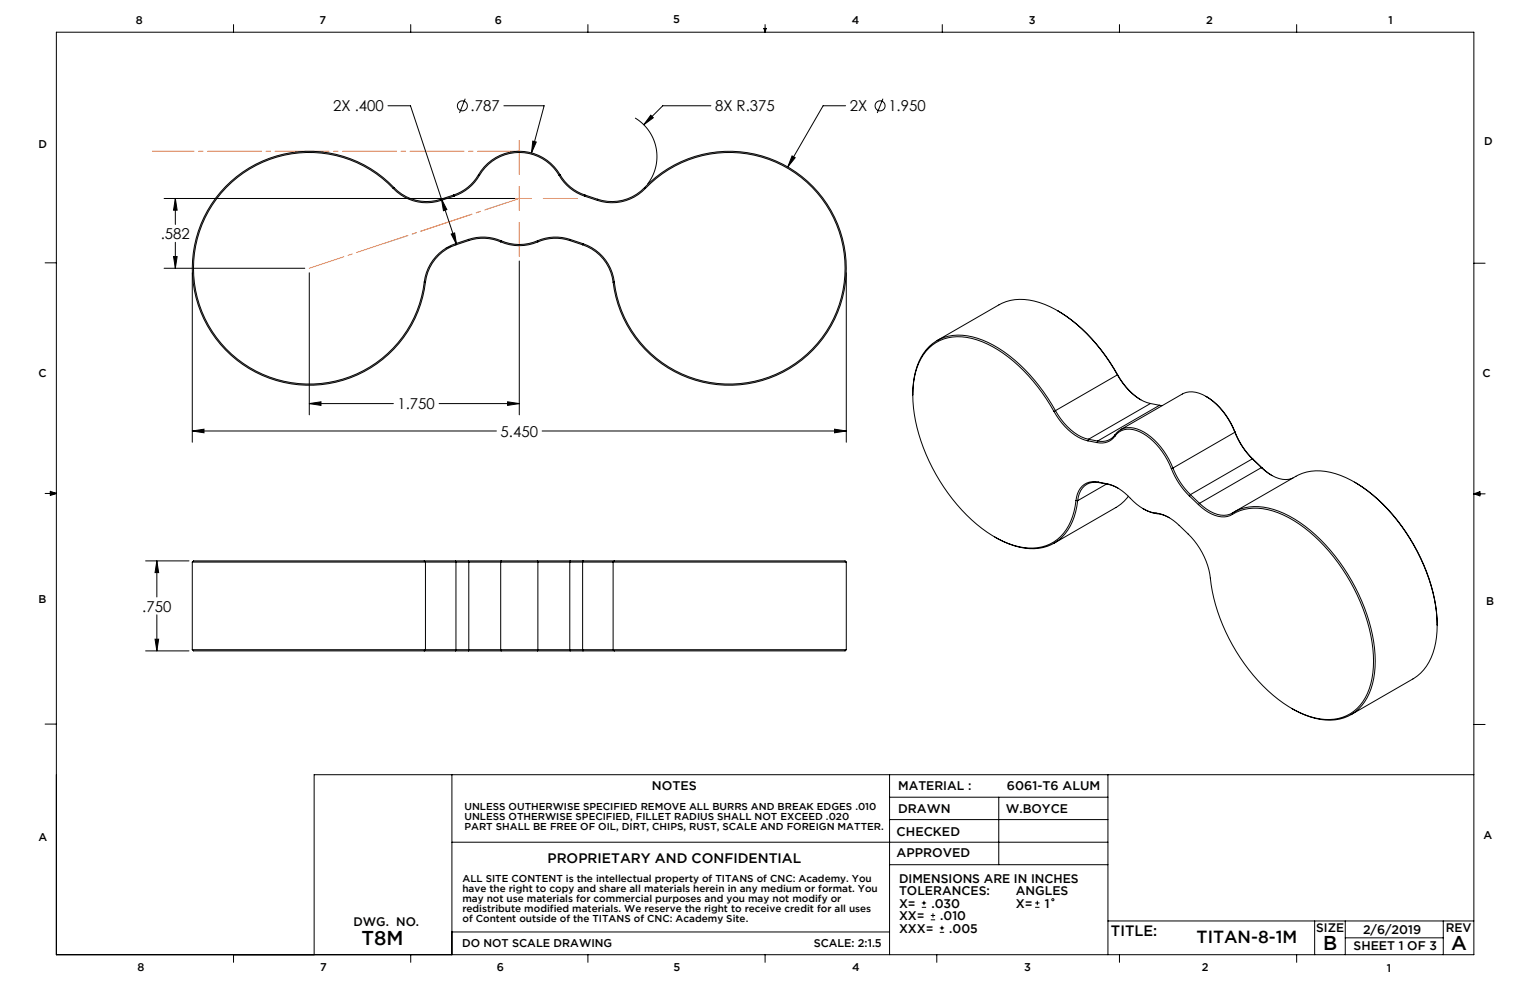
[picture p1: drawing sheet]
<svg xmlns="http://www.w3.org/2000/svg" width="432mm" height="279mm" viewBox="0 0 432 279" stroke-linecap="round" stroke-linejoin="round" font-family="sans-serif">
<g fill="none" stroke="#000" stroke-width=".28">
<path d="M15.9 9.1h400.1v260.3h-400.1zM65.9 6.9v2.2M115.9 6.9v2.2M165.9 6.9v2.2M215.6 8h.6l-.3 1.1zM215.7 8l.2 1.1M215.9 6.9v2.2M216 8l-.1 1.1M265.9 6.9v2.2M315.9 6.9v2.2M365.9 6.9v2.2M109.5 29.8h6.3l13.1 39.2"/>
<path d="M131.3 27.9l-1.6 4M142.2 29.8h11.4l-3.6 13.3M150.4 39.8l.9 .3-1.3 3zM179.2 33.3a12.7 12.7 0 0 1 3.5 18.7M183.7 32.5l.7 .7-2.7 2zM200.6 29.8h-13.6l-5.3 5.4M238.6 29.8h-6.3l-10 17.3M249.2 27.9l-1.6 4M46.3 56h99M49.5 56l.5 3.3h-1zM49.5 56v7.3M111 53.2a32.7 32.7 0 0 0-51.1 4.6 32.7 32.7 0 0 0 16.2 48.6 32.7 32.7 0 0 0 43.6-26.8"/>
<path d="M111 53.2a13 13 0 0 0 13.5 3.4M111.2 52.9a33 33 0 0 0-51.5 4.7 33 33 0 0 0 16.3 49.1 33 33 0 0 0 44.1-27.1M111.2 52.9a12.7 12.7 0 0 0 13.2 3.3M111.2 52.9l-.2 .3M124.4 56.2l.1 .4M124.6 56.2l1.5 3-.9 .3zM128 55l.1 .4M128 55l-3.6 1.2M128.1 55.4l-3.6 1.2M135 49.3a13.3 13.3 0 0 1 23.1 0M135 49.3a12.7 12.7 0 0 1-7 5.7M135 49.3l.3 .2"/>
<path d="M135.3 49.5a13 13 0 0 1 22.5 0M135.3 49.5a13 13 0 0 1-7.2 5.9M157.8 49.5a13 13 0 0 0 7.2 5.9M158.1 49.3a12.7 12.7 0 0 0 7 5.7M158.1 49.3l-.3 .2M165 55.4l3.6 1.2M165.1 55l-.1 .4M165.1 55l3.6 1.2M168.7 56.2l-.1 .4M181.9 52.9a12.7 12.7 0 0 1-13.2 3.3M181.9 52.9a33 33 0 0 1 51.5 4.7 33 33 0 0 1-16.3 49.1 33 33 0 0 1-44.1-27.1M181.9 52.9l.2 .3"/>
<path d="M182.1 53.2a13 13 0 0 1-13.5 3.4M182.1 53.2a32.7 32.7 0 0 1 51.1 4.6 32.7 32.7 0 0 1-16.2 48.6 32.7 32.7 0 0 1-43.6-26.8M223.5 44l.9 .5-2.1 2.6zM12.7 74.2h3.2M46.3 75.7h39.7M49 72.4h1l-.5 3.3zM49.5 68.4v7.3M54.3 77v47.8M87.3 77v40.1M119.7 79.6h.4M127.3 66.1l1-.4 .6 3.3zM127.5 69.5l-1.6 .5"/>
<path d="M128.6 68.8a13 13 0 0 0-8.9 10.8M128.6 68.8l.1 .3M128.7 69.1a12.7 12.7 0 0 0-8.6 10.5M132.2 67.6a13 13 0 0 1 9.2 .4M132.2 67.6l-3.6 1.2M132.2 67.6l.1 .3M132.3 67.9a12.7 12.7 0 0 1 9 .4M132.3 67.9l-3.6 1.2M141.3 68.3a13.3 13.3 0 0 0 10.5 0M141.4 68a13 13 0 0 0 10.3 0M141.4 68l-.1 .3M146.6 73.7v43.4"/>
<path d="M151.7 68l.1 .3M160.8 67.9a12.7 12.7 0 0 0-9 .4M160.8 67.9l3.6 1.2M160.9 67.6a13 13 0 0 0-9.2 .4M160.9 67.6l-.1 .3M160.9 67.6l3.6 1.2M164.4 69.1a12.7 12.7 0 0 1 8.6 10.5M164.5 68.8a13 13 0 0 1 8.9 10.8M164.5 68.8l-.1 .3M173.4 79.6h-.4M238.8 77v47.8M416 74.3h3.1"/>
<path d="M264.4 96.1l17.5-10.1a14.6 14.6 0 0 1 12.9-.1 44.2 44.2 0 0 1 20.6 19.9M298.4 87.7a47 47 0 0 1 17 18.1M87.3 113.9l3.3-.5v1zM87.3 113.9h23.7M123.9 113.9h22.7M143.3 113.4l3.3 .5-3.3 .5zM257.6 111.5a19.1 19.1 0 0 1 4.7-13.7 12.9 12.9 0 0 1 13.6-2.3 39 39 0 0 1 18.6 15l3.4 5.4M297.5 116.1a45.7 45.7 0 0 0-18.9-19 15.3 15.3 0 0 0-14.4-.4 14.9 14.9 0 0 0-6.4 11.5 44.8 44.8 0 0 0 7.4 27.5 42.7 42.7 0 0 0 19.3 17.7 13.9 13.9 0 0 0 13.9-1.2 15.6 15.6 0 0 0 5.3-10.9M297.5 116.1a16.3 16.3 0 0 0 9.5 8.3M297.9 115.9a15.6 15.6 0 0 0 9.3 8.1M297.9 115.9l-.4 .2M315.4 105.8a15.6 15.6 0 0 0 9.3 8.1"/>
<path d="M315.4 105.8l-17.5 10.1M315.4 105.8a19.1 19.1 0 0 0 6.6 7M315.4 105.8h.1M324.7 113.9l-17.5 10.1M324.7 113.9l2.5 .5M327.2 114.4l-17.4 10.1M327.2 114.4l.8 .1M340.3 111.9a19.6 19.6 0 0 1 8.2 10M12.7 139.3h3.2M14.2 139l1.7 .3M14.2 138.7l1.7 .6-1.7 .5zM15.9 139.3l-1.7 .2"/>
<path d="M54.3 121.6l3.3-.5v1zM54.3 121.6h85.8M153 121.6h85.8M235.5 121.1l3.3 .5-3.3 .5zM307 124.4l2.6 .5M307.2 124l-.2 .4M307.2 124l2.6 .5M309.8 124.5l-.2 .4M309.9 136a4.9 4.9 0 0 0-6.1 4.3l-.1 1M309.9 136l2.6 .5M309.9 136l.3 .2M310.2 136.2a5 5 0 0 0-6.1 5.1"/>
<path d="M310.2 136.2l2.6 .5M312.3 136.6l-8.2 4.7M312.5 136.5a14 14 0 0 1 7.4 5l2.7 2.1 1.9 .8 1.7 .4M312.5 136.5l.3 .2M312.8 136.7l2.7 1M314.7 123.1a4.8 4.8 0 0 1-5.1 1.8M314.7 123.1a5.2 5.2 0 0 1 7-1.2 19.1 19.1 0 0 1 8.9 10.3M314.7 122.7a5.4 5.4 0 0 1 7.2-1.3 19.6 19.6 0 0 1 9.1 10.7M314.7 122.7a4.6 4.6 0 0 1-4.9 1.8M314.7 122.7v.4M316.2 121.3l17.5-10.1a6.6 6.6 0 0 1 6.6 .7 20.6 20.6 0 0 1 8.2 10.1M330.6 132.2a21.9 21.9 0 0 0 5 7.7"/>
<path d="M331 132.1a21.3 21.3 0 0 0 5 7.5M331 132.1l-.4 .1M335.6 139.9l2.6 2.5M336 139.6l-.4 .3M336 139.6l2.5 2.5M348.5 122a21.3 21.3 0 0 0 4.9 7.5M348.5 122l-17.5 10.1M348.5 121.9a21.9 21.9 0 0 0 5.1 7.7M348.5 121.9v.1M353.4 129.5l-17.4 10.1M353.4 129.5l2.6 2.5M353.4 129.5l.2 .1"/>
<path d="M353.6 129.6l2.6 2.4M356 132a9.6 9.6 0 0 0 7.8 3.3l1.1-.4M356 132l-17.5 10.1M356 132h.2M356.2 132l2.8 2.2M382.3 136.1a51.1 51.1 0 0 1 22.1 31l1 5.6 .2 3.8M416 139.4h3.1M416 139.4l1.7-.6v1.1zM416 139.4l1.7 .2M417.7 139.1l-1.7 .3M41.1 158.3h12.2M44.3 158.3l.5 3.3h-1z"/>
<path d="M44.3 158.3v10.2M54.3 158.6h65.8M54.3 158.6v24.8M119.7 158.3h-65.1l-.3 .3M119.7 158.3h8.9M119.7 158.3l.4 .3M120.1 158.6h8.6M120.1 158.6v24.8M128.6 158.3h3.6M128.6 158.3l.1 .3M128.7 158.6v24.8M128.7 158.6h3.6"/>
<path d="M132.2 158.3h9.2M132.2 158.3l.1 .3M132.3 158.6h9M132.3 158.6v24.8M141.3 158.6h10.5M141.3 158.6v24.8M141.4 158.3h10.3M141.4 158.3l-.1 .3M151.7 158.3h9.2M151.7 158.3l.1 .3M151.8 158.6h9M151.8 158.6v24.8"/>
<path d="M160.8 158.6h3.6M160.8 158.6v24.8M160.9 158.3h3.6M160.9 158.3l-.1 .3M164.4 158.6h8.6M164.4 158.6v24.8M164.5 158.3h8.9M164.5 158.3l-.1 .3M173 158.6h65.8M173 158.6v24.8M173.4 158.3h65.1l.3 .3M173.4 158.3l-.4 .3"/>
<path d="M238.8 158.6v24.8M303.7 141.3h.4M304.1 141.3a14.9 14.9 0 0 1-7.3 12.4 15.7 15.7 0 0 1-13.5-.8l-2.6-1.4M318.5 140.1l-1.2 1.4-2 1.5-17.8 10.3M322.6 143.6l.3 .1a9 9 0 0 0 3.7 1.3M326.2 144.8a11.4 11.4 0 0 1 6.6 3.5 23.4 23.4 0 0 1 8.6 13.7 52.2 52.2 0 0 0 22.3 37.4 18.6 18.6 0 0 0 15.2 3 13.1 13.1 0 0 0 8.3-11 41.5 41.5 0 0 0-5.1-25.4 47.6 47.6 0 0 0-18.4-19.9 16.6 16.6 0 0 0-14.8-1.5l-1.1 .6M326.2 144.8l.4 .2M326.6 145l1.5 .3 1.9 .8M338.2 142.4a9.9 9.9 0 0 0 8.2 3.4l1.4-.6M338.5 142.1a9.6 9.6 0 0 0 7.8 3.3l1.6-.6M338.5 142.1l-.3 .3M347.9 144.8a14.3 14.3 0 0 1 13-.5 43.1 43.1 0 0 1 19.5 17.8 47.2 47.2 0 0 1 7.7 26.2 16.1 16.1 0 0 1-6.6 13.3 14.5 14.5 0 0 1-13.1 .2l-3.9-1.9"/>
<path d="M347.9 144.8l-.1 .4M348.3 144.5l17.4-10.1a14.4 14.4 0 0 1 12.7-.2 43.1 43.1 0 0 1 19.5 17.8 47.2 47.2 0 0 1 7.7 26.2 16.1 16.1 0 0 1-6.6 13.3l-17.7 10.2M44.3 173.5v10.2M41.1 183.7h12.2M43.8 180.4h1l-.5 3.3zM54.3 183.4h65.8M54.3 183.4l.3 .3h65.1M119.7 183.7h8.9M120.1 183.4h8.6M120.1 183.4l-.4 .3M128.6 183.7h3.6M128.7 183.4l-.1 .3"/>
<path d="M128.7 183.4h3.6M132.2 183.7h9.2M132.3 183.4h9M132.3 183.4l-.1 .3M141.3 183.4h10.5M141.3 183.4l.1 .3M141.4 183.7h10.3M151.7 183.7h9.2M151.8 183.4h9M151.8 183.4l-.1 .3M160.8 183.4h3.6M160.8 183.4l.1 .3"/>
<path d="M160.9 183.7h3.6M164.4 183.4h8.6M164.4 183.4l.1 .3M164.5 183.7h8.9M173 183.4h65.8M173 183.4l.4 .3M238.8 183.4l-.3 .3h-65.1M12.7 204.4h3.2M127.5 218.6v50.8M251.1 218.6v50.8M312.7 218.6v50.8M416 204.5h3.1"/>
<path d="M416 218.6h-327.3v50.8M127.5 237.7h185.2M251.1 231.3h61.6M251.1 225h61.6M281.9 225v19M251.1 244h61.6M260.2 256.1h1.2M260.2 254.8h1.2M260.8 254.2v1.3M262.7 259.6h1.2M262.7 258.4h1.2M263.3 257.8v1.2"/>
<path d="M292.1 256.1h1.3M292.1 254.8h1.3M292.8 254.2v1.3M312.7 259.9h103.3M371 259.9v9.5M379.7 259.9v9.5M407.3 259.9v9.5M65.9 269.4v2.2M115.9 269.4v2.2M127.5 263h123.6M165.9 269.4v2.2M215.9 269.4v2.2"/>
<path d="M264.4 269.4v2.2M265.2 263.1h1.3M265.2 261.9h1.3M265.8 261.3v1.2M315.9 269.4v2.2M365.9 269.4v2.2M379.7 264.7h27.6"/>
<circle cx="130.5" cy="29.9" r="1.41"/>
<circle cx="248.4" cy="29.9" r="1.41"/>
<circle cx="297.1" cy="253.9" r=".31"/>
</g>
<path d="M146.6 39.6v9.6M130.2 56h9.6M143.2 56h6.7M146.6 52.6v6.8M153.3 56h9.6M146.6 62.8v9.6" fill="none" stroke="#ff8040" stroke-width=".28"/>
<path d="M87.3 75.7l59.3-19.7" fill="none" stroke="#ff8040" stroke-width=".28" stroke-dasharray="15.2 1.3 1.3 1.3" stroke-dashoffset="5"/>
<path d="M146.6 42.7h-103.6" fill="none" stroke="#ff8040" stroke-width=".28" stroke-dasharray="15.2 1.3 1.3 1.3" stroke-dashoffset="3.5"/>
<path d="M124.6 56.2l1.5 3-.9 .3zM127.3 66.1l1-.4 .6 3.3zM87.3 113.9l3.3-.5v1zM143.3 113.4l3.3 .5-3.3 .5zM49.5 56l.5 3.3h-1zM49 72.4h1l-.5 3.3zM150.4 39.8l-.4 3.3 1.3-3zM223.5 44l-1.2 3.1 2.1-2.6zM183.7 32.5l-2 2.7 2.7-2zM54.3 121.6l3.3-.5v1zM235.5 121.1l3.3 .5-3.3 .5zM44.3 158.3l.5 3.3h-1zM43.8 180.4h1l-.5 3.3z" fill="#000"/>
<g font-size="5.6">
<text x="102" y="266.6">T8M</text>
<text x="373.4" y="268.2">B</text>
<text x="409.6" y="268.2">A</text>
</g>
<text font-size="4.9" x="337.7" y="266.2">TITAN-8-1M</text>
<g font-size="4.2">
<text x="94" y="31.4">2X .400</text>
<text x="132.8" y="31.4">.787</text>
<text x="201.8" y="31.5">8X R.375</text>
<text x="239.8" y="31.4">2X</text>
<text x="250.7" y="31.4">1.950</text>
<text x="45.4" y="67.5">.582</text>
<text x="112.2" y="115.5">1.750</text>
<text x="141.3" y="123.2">5.450</text>
<text x="40.2" y="172.6">.750</text>
<text x="313.5" y="264.2">TITLE:</text>
</g>
<text font-size="3.9" x="154.5" y="243.5">PROPRIETARY AND CONFIDENTIAL</text>
<g font-size="3.5">
<text x="184" y="223">NOTES</text>
<text x="253.5" y="223.1">MATERIAL :</text>
<text x="284.2" y="223">6061-T6 ALUM</text>
<text x="253.4" y="229.4">DRAWN</text>
<text x="283.8" y="229.4">W.BOYCE</text>
<text x="253" y="235.8">CHECKED</text>
<text x="253" y="242">APPROVED</text>
<text x="253.7" y="249.1">DIMENSIONS ARE IN INCHES</text>
<text x="253.7" y="252.6">TOLERANCES:</text>
<text x="253.7" y="256.1">X=</text>
<text x="262.9" y="256.1">.030</text>
<text x="286.7" y="252.6">ANGLES</text>
<text x="286.7" y="256.1">X=</text>
<text x="294.8" y="256.1">1</text>
<text x="99.7" y="261.5">DWG. NO.</text>
<text x="253.7" y="263.2">XXX=</text>
<text x="253.7" y="259.7">XX=</text>
<text x="265.4" y="259.7">.010</text>
<text x="267.9" y="263.2">.005</text>
<text x="371.5" y="263.2">SIZE</text>
<text x="384.7" y="263.5">2/6/2019</text>
<text x="408" y="263.2">REV</text>
<text x="382" y="268.2">SHEET 1 OF 3</text>
</g>
<g font-size="3.2">
<text x="38.3" y="6.8">8</text>
<text x="90.2" y="6.8">7</text>
<text x="139.7" y="6.6">6</text>
<text x="190" y="6.6">5</text>
<text x="240.4" y="6.7">4</text>
<text x="290.4" y="6.8">3</text>
<text x="340.4" y="6.7">2</text>
<text x="391.9" y="6.8">1</text>
<text x="10.9" y="41.7">D</text>
<text x="418.9" y="40.8">D</text>
<text x="10.9" y="106.4">C</text>
<text x="418.4" y="106.5">C</text>
<text x="10.8" y="170.3">B</text>
<text x="419.4" y="170.7">B</text>
<text x="10.8" y="237.3">A</text>
<text x="418.6" y="236.9">A</text>
<text x="130.4" y="267.2">DO NOT SCALE DRAWING</text>
<text x="229.6" y="267.2">SCALE: 2:1.5</text>
<text x="38.8" y="273.9">8</text>
<text x="90.4" y="273.9">7</text>
<text x="140.2" y="273.9">6</text>
<text x="190.1" y="274">5</text>
<text x="240.5" y="273.9">4</text>
<text x="289" y="274">3</text>
<text x="339.1" y="274">2</text>
<text x="391.4" y="274.2">1</text>
</g>
<g font-size="2.8">
<text x="131.1" y="228.7">UNLESS OUTHERWISE SPECIFIED REMOVE ALL BURRS AND BREAK EDGES .010</text>
<text x="131.1" y="231.6">UNLESS OTHERWISE SPECIFIED, FILLET RADIUS SHALL NOT EXCEED .020</text>
<text x="131.1" y="234.4">PART SHALL BE FREE OF OIL, DIRT, CHIPS, RUST, SCALE AND FOREIGN MATTER.</text>
<text x="130.5" y="248.9">ALL SITE CONTENT is the intellectual property of TITANS of CNC: Academy. You</text>
<text x="130.5" y="251.8">have the right to copy and share all materials herein in any medium or format. You</text>
<text x="130.5" y="254.6">may not use materials for commercial purposes and you may not modify or</text>
<text x="130.5" y="257.4">redistribute modified materials. We reserve the right to receive credit for all uses</text>
<text x="130.5" y="260.2">of Content outside of the TITANS of CNC: Academy Site.</text>
</g>
</svg>
